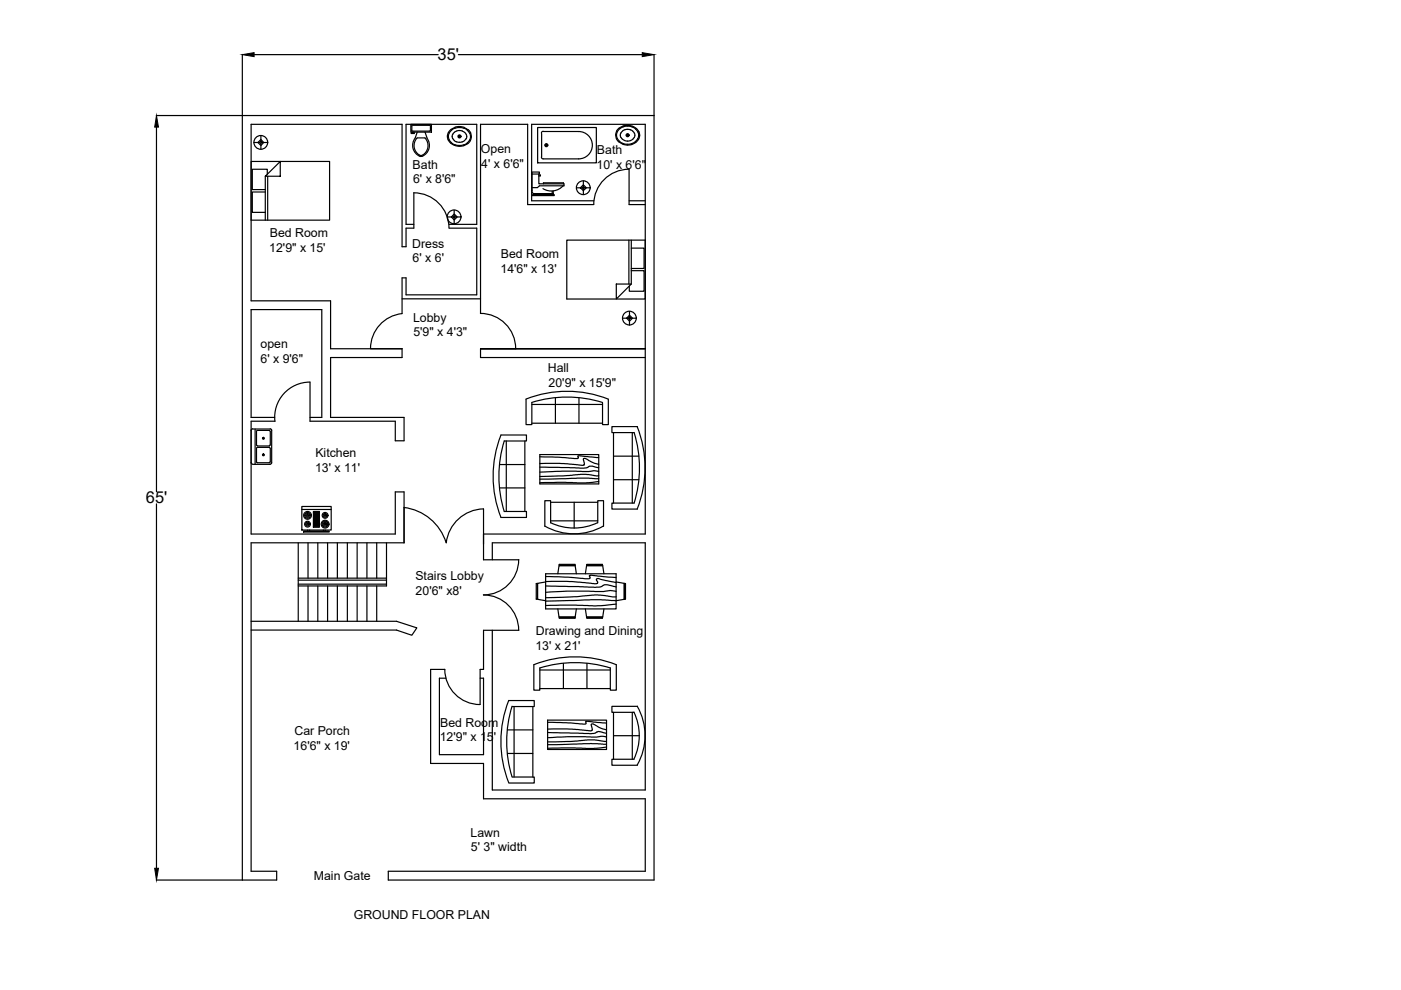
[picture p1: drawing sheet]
<svg xmlns="http://www.w3.org/2000/svg" width="297mm" height="210mm" viewBox="0 0 297 210" stroke-linecap="round" stroke-linejoin="round" font-family="sans-serif">
<!-- layer: 0 -->
<g fill="none" stroke="#000" stroke-width=".25">
<path d="M51.4 11.5v175.1M53.9 11.6h39M97.2 11.6h39M138.7 11.5v175.1h-56.4v-1.9h54.5v-15.3h-34.3v-7.5h-11.2v-20h3M33.1 24.5h105.6M33.2 27v77.3M53.2 34.2h16.7v12.5h-16.7zM53.8 30.2h1.3M55.3 29.6l.6 .6-.6 .6-.6-.6zM55.3 28.7v1.3M55.3 30.4v1.3M55.5 30.2h1.3"/>
<path d="M56.2 37.4l3.2-3.2v3.2zM56.2 37.4v9.3M56.7 37v-1.1h-3.2v4.3h2.7M56.8 37.4v9.3M87.1 26.4h4.4v1.6h-4.4zM87.3 26.6l3.8-.1 .1 .2v1l-.2 .1h-3.6l-.1-.2zM87.6 28l-.4 .1v.2h.6v-.3M88.4 29.2a2.35 2.35 0 0 0 .5 3.7M88.5 28l-.5 1.3a2.52 2.52 0 0 0 1.1 3.9M88.5 29.2h1.6a2.35 2.35 0 0 1-.5 3.7M88.9 32.9h.7M89 33.1h.5"/>
<path d="M90.1 28l.4 1.2M90.5 29.3a2.52 2.52 0 0 1-1 3.9M95.6 30.3a3 3 0 0 0 2.8 .6M95.7 27.4a1.82 1.82 0 0 0-.1 3M96.4 28a1.14 1.14 0 0 0-.5 1.2 1.14 1.14 0 0 0 .9 .9M96.5 27a3.1 3.1 0 0 1 2 0M96.5 27l-.8 .4M96.5 27.2a1.86 1.86 0 0 0-1.4 2 1.86 1.86 0 0 0 2 1.6l1.2-.1M96.5 27.2a2.89 2.89 0 0 1 2.6 .4M96.8 30.1h1.2M96.8 27.8l-.5 .2M96.8 27.8h1.2"/>
<path d="M97.2 28.9h.4M97.4 28.7v.5M98 27.8l.5 .3M98.4 27.1l.8 .4M98.5 29.8l-.5 .3M98.5 28.1l.3 .4M98.8 29.4l-.3 .4M98.9 28.5l.1 .5-.2 .4M99.1 27.6l.5 .7M99.1 30.4l-.8 .5M99.3 27.5l.5 .7M99.6 28.3a1.84 1.84 0 0 1-1.3 2.4"/>
<path d="M99.8 29.8l-.6 .7M99.8 28.2l.1 .8-.2 .8M112.7 36.5h1.7v.4h-1.7zM112.8 36.9v3.5M114 27h12.4v7.5h-12.4zM114.2 36.9v2.1h5.4v.4h-5.2l-.5 .4h-1.1M114.2 37.1h.4v.2h-.4M114.8 33.3l.1 .3 .3 .1M114.8 28.3v5M115.2 27.8l-.3 .1-.1 .4M115.2 27.9h7.5a2.9 2.9 0 0 1 2.9 2.9 2.9 2.9 0 0 1-2.9 2.9h-7.5M115.2 39v-.2h4.3v.2"/>
<path d="M115.6 30.8h.5M115.9 30.6v.4M119.4 39.4a3.4 3.4 0 0 1-4.3 .6M122.2 39.8h1.3M123.7 39.2l.6 .6-.6 .6-.7-.6zM123.7 38.3v1.3M123.9 39.8h1.2M130.7 29.4l.5 .7M130.8 27.8l-.3 .8 .2 .7M130.9 29.3l.5 .7M130.9 27.9l-.2 .7 .2 .8M131.2 30l.8 .5"/>
<path d="M131.3 27.1l-.6 .7M131.4 30a2.72 2.72 0 0 0 2.5 .5M131.6 28.2l-.1 .5 .1 .4M131.6 29.1l.4 .4a1.71 1.71 0 0 0 1.6 .3M132 27.8l-.3 .4M132 30.6a3.1 3.1 0 0 0 2 0M132.2 26.9l-.8 .4-.5 .6M132.2 26.9a2.22 2.22 0 0 1 3.1 2.3l-.6 .8M132.5 27.5a1.81 1.81 0 0 1 1.6 .3M132.5 27.5l-.5 .3M132.9 28.7h.4M133.1 28.5v.4"/>
<path d="M133.4 35.9a7.5 7.5 0 0 0-7.5 7.5h-14v-17h-10v40a7.5 7.5 0 0 1 7.4 7.5h-7.4M133.4 35.9v7.5h3.4M134.1 26.8a2.87 2.87 0 0 0-2.8 .3M134.1 26.8a1.94 1.94 0 0 1 1.3 2.7M134.1 27.8a1.04 1.04 0 0 1 0 1.8M134.1 29.5l-.4 .3M134.7 30l-.7 .4M134.8 30.2l-.8 .4M135.4 29.5l-.6 .7M56.2 40.7h-2.7v4.3h2.7M87.7 47.6h-1.6v-21.2h15v21.2h-5.9M94.9 46h1.2"/>
<path d="M95.2 48.4a7.5 7.5 0 0 0-7.5-7.5v7.5h-1.6v3.9h-.9v-25.9h-32v37.4h16.9v10.1h15.1v1.9h-15.1v12.7h15.6v5h-1.9v-4.2h-18.1v-8.3a7.5 7.5 0 0 0-7.4 8.3h-5.1v23.9h30.6v-8.9h1.9v10.8h-32.5v69.6h5.5v1.9h-25.6M95.2 48.4h5.9v14.1h-15v-3.6h-.9v7.6a7.5 7.5 0 0 0-6.6 7.4M96.3 45.4l.6 .6-.6 .6-.6-.6zM96.3 44.6v1.2M96.3 46.2v1.2M96.5 46h1.3M112.8 40.4l.3 .6M112.9 41.3h4.6v.2h-4.6zM117.1 40.5v.5M117.3 41h-4.2v.3M117.3 40.5v.8M120.2 50.9h16.6v12.5h-16.6z"/>
<path d="M123.7 40v1.3M125.9 42.6h-13.2v-16.2h24.1v86.8h-34.3M133.3 50.9v9.3M133.4 42.6h3.4M133.8 57.4h2.8v4.4h-3.2v-1.2M133.8 52.6h2.8v4.3h-2.8M133.8 50.9v9.3M85.2 63.4h16.7M101.9 73.9h34.9h-34.9M101.9 73.9v1.9h34.9M130.7 60.2h3.1l-3.1 3.2zM132 67.5h1.3"/>
<path d="M133.5 66.8l.6 .7-.6 .6-.6-.6zM133.5 66v1.3M133.5 67.7v1.2M133.7 67.5h1.2M53.2 98.1l.4 .3M53.6 90.9l-.4 .3M53.6 91h3.7M54.1 91v7.5M54.4 91.4l.2-.1h2.5l.2 .1M54.4 91.5v2.8l.2 .2M54.4 95l.2-.1h2.5l.2 .1M54.4 97.9l.2 .2h2.5l.2-.2"/>
<path d="M54.4 95.1v2.8M54.6 94.6h2.5M57.3 94.3l-.2 .2M57.3 90.9l.3 .3M57.3 91.5v2.8M57.3 95.1v2.8M57.6 91.3v7l-.3 .1-3.7 .1M58.2 88.5h-5v-22.9h15v22.9h-2.5M105.9 98.5h5.4M106.2 92.2h5.4v1.3h-4.7a25.1 25.1 0 0 0 0 15l4.7-.1v1.3h-5.4a24 24 0 0 1 0-17.5zM107.3 93.5v14.9M111.3 93.5v14.9"/>
<path d="M111.5 84.6a23.7 23.7 0 0 1 17.5 0M111.5 84.7v5.3h1.3v-4.6M112.7 85.3a25.2 25.2 0 0 1 15 0M112.8 89.7h14.9M112.8 85.8h14.9M114.5 98.3l4.1-.1 4.4 .4a.68 .68 0 0 0 .9-.2v-.4a.58 .58 0 0 1 0-.8l2.2 1 .8 .3M114.5 96.4h12.4v6.2h-12.4zM114.5 96.8l5.2 .2a6.6 6.6 0 0 0 2.9 .1 .3 .3 0 0 1 0-.4 .3 .3 0 0 1 .4-.1l3.9 .4M114.5 99l9.1 .3a1.8 1.8 0 0 0 1.4-.5l1.9 .4M117.8 84.4v5.3M122.8 84.4v5.3M126.9 99.9l-.7-.1-1.3 .2-5.6-.1-4.8 .2"/>
<path d="M129 84.7v5.3h-1.3v-4.6M130.1 91.7v15M130.1 96.7h5.4M134.1 91.7v15M135.1 90.5a23.7 23.7 0 0 1 0 17.4M135.2 90.5h-5.5v1.2h4.7a25.1 25.1 0 0 1 0 15M33.2 106.8v77.3M63.2 115.1v16.6M64 107.4h6.2v5h-6.2zM64 108h6.2M64.4 112.6h5.4v.2h-5.4zM65.2 112.4v.2"/>
<path d="M65.3 115.1v7.5M65.6 112.4v.2M66.4 108.4h1.3v3.4h-1.3zM66.4 108.7h1.3M66.4 111.6h1.3M66.7 108.7v2.9M66.9 108.7v2.9M67.1 108.7v2.9M67.3 108.7v2.9M67.4 115.1v7.5M67.5 108.7v2.9M68.6 112.4v.2"/>
<path d="M68.9 112.4v.2M69.5 115.1v7.5M71.5 115.1v7.5M73.6 115.1v7.5M75.7 115.1v7.5M77.8 115.1v7.5M79.9 115.1v7.5M81.9 115.1v9.1h-18.7M85.6 107.6a10.7 10.7 0 0 1 9 7.5 8.2 8.2 0 0 1 7.9-7.2v10.8h7.5a7.6 7.6 0 0 1-7.5 7.4 7.5 7.5 0 0 1 7.5 7.5h-7.5v8.3h-.7v7.5M104.4 118.7v-3.6h32.4v52.4h-32.4v-33.9M105.9 103.4h5.4M115.5 111.5a12.5 12.5 0 0 0 12.4 0"/>
<path d="M116.7 106.5h10M116.7 110.4h10M118.6 119.7h3.3v.2h-3.3zM121.7 106.5v5.5M124.4 119.7h3.3v.2h-3.3zM126.7 110.8a11.5 11.5 0 0 1-10 0v-4.6h-1.2v5.4M126.7 110.9v-4.7h1.3v5.4M126.9 102.1l-2.8 .3-4.2-.1h-5.4M126.9 101.5l-4.5-.1-7.9 .2M126.9 100.9l-3.8-.3-3.8 .3-4.8 .1M130.1 101.7h5.4M134.4 106.7h-4.7v1.2h5.5"/>
<path d="M53.2 131.7h30.9l4.3 1.4-1.1 1.6-3.2-1.1h-30.9M63.2 122.6h18.7M63.2 123h18.7M63.2 123.9h18.7M65.3 124.2v7.5M67.4 124.2v7.5M69.5 124.2v7.5M71.5 124.2v7.5M73.6 124.2v7.5M75.7 124.2v7.5M77.8 124.2v7.5M79.9 124.2v7.5"/>
<path d="M113.7 123.7h.2v3.4l-.2-.1zM115.7 122.2l5.8 .3a9.5 9.5 0 0 0 3.6 .1v-.1a.33 .33 0 0 1 0-.6 .33 .33 0 0 1 .5 .1l5 .5M115.7 123.3h5.6l3.7 .3a2.43 2.43 0 0 0 1.7 0l-.1-.3a.39 .39 0 0 1-.1-.6 .39 .39 0 0 1 .7 .1l3.4 .7M115.7 124.2l9.6 .3a3.5 3.5 0 0 0 2.4-.3 1.78 1.78 0 0 1 1.9 0l1 .2M115.7 121.7h14.9v7.4h-14.9zM115.7 123.4l-1.7 .3v3.4l1.7 .3M118.3 121.7l.2-1.7h3.4l.3 1.7M118.3 129.1l.2 1.7h3.4l.3-1.7M118.6 130.9h3.3v.2h-3.3zM124.1 121.7l.3-1.7h3.4l.2 1.7M124.1 129.1l.3 1.7h3.4l.2-1.7M124.4 130.9h3.3v.2h-3.3z"/>
<path d="M130.6 125.4l-1-.2-1.6 .2-7.7-.1-4.6 .3M130.6 126.5l-.7 .1-1.7-.3-2.1-.2-3.8 .4-6.6 .2M130.6 123.4l1.7 .3v3.4l-1.7 .3-5.3-.2-9.6 .3M130.6 128.1a59.3 59.3 0 0 1-10.3 .2l-4.6 .1M132.4 123.7h.2v3.3l-.2 .1zM94.3 141.9a7.5 7.5 0 0 0 7.5 7.5M94.6 143.8h-1.4v16.2h9.3v-16.2h-.7M107.6 154.8h5.4M107.6 159.8h5.4M107.9 148.5a23.7 23.7 0 0 0 0 17.5M107.9 148.5h5.4v1.3h-4.7M108.6 149.7a25.2 25.2 0 0 0 0 15"/>
<path d="M109 149.8v14.9M113 149.8v14.9M113.2 140.9v5.4h1.3v-4.7a25.1 25.1 0 0 1 14.9 0M113.2 140.9a23.8 23.8 0 0 1 17.5 0v5.4h-1.3v-4.7M114.5 146h14.9M114.5 142.1h14.9M116.1 154.6l4.1-.1 4.4 .4a.72 .72 0 0 0 1-.2l-.1-.6a.35 .35 0 0 1-.1-.6 .35 .35 0 0 1 .6 .1l1.2 .7 1.4 .5M116.1 152.7h12.5v6.2h-12.5zM116.1 153.1l4.9 .2 2.9 .2a.29 .29 0 0 0 .3-.1 .29 .29 0 0 0-.1-.4l.6-.1 3.9 .4M116.1 155.3l9.3 .3 .7-.1 .9-.4 1.6 .4M119.5 140.7v5.3M124.4 140.7v5.3"/>
<path d="M128.6 158.4l-2.8 .3-3.9-.1-5.8 .1M128.6 157.8l-3.3-.2-9.2 .3M128.6 157.2l-2.5-.3h-1.5l-3.6 .3-4.9 .1M128.6 156.2l-.7-.1-1.3 .2-6.3-.1-4.2 .2M130.1 156h5.5M130.1 151v10M134.1 151v10M134.4 151a11.5 11.5 0 0 1 0 9.9M135.1 149.7a12.5 12.5 0 0 1 0 12.5M135.2 149.8h-5.5v1.2h4.7M108.6 164.7h4.7v1.3h-5.4M134.4 161h-4.7v1.2h5.5"/>
<circle cx="55.3" cy="30.2" r="1.46"/>
<circle cx="55.3" cy="30.2" r=".19"/>
<circle cx="97.4" cy="28.9" r=".32"/>
<circle cx="97.4" cy="28.9" r=".19"/>
<circle cx="115.8" cy="30.8" r=".32"/>
<circle cx="115.8" cy="30.8" r=".19"/>
<circle cx="123.7" cy="39.8" r="1.46"/>
<circle cx="123.7" cy="39.8" r=".19"/>
<circle cx="133.1" cy="28.7" r=".32"/>
<circle cx="133.1" cy="28.7" r=".19"/>
<circle cx="96.3" cy="46" r="1.46"/>
<circle cx="96.3" cy="46" r=".19"/>
<circle cx="133.4" cy="67.4" r="1.46"/>
<circle cx="133.4" cy="67.4" r=".19"/>
<circle cx="55.8" cy="92.9" r=".11"/>
<circle cx="55.8" cy="96.4" r=".11"/>
<circle cx="55.8" cy="92.9" r=".19"/>
<circle cx="55.8" cy="96.4" r=".19"/>
<circle cx="65.2" cy="109.3" r=".83"/>
<circle cx="65.2" cy="109.3" r=".61"/>
<circle cx="65.2" cy="111.1" r=".61"/>
<circle cx="65.2" cy="109.3" r=".4"/>
<circle cx="65.2" cy="111.1" r=".4"/>
<circle cx="65.2" cy="109.3" r=".19"/>
<circle cx="65.2" cy="111.1" r=".19"/>
<circle cx="68.9" cy="111.1" r=".83"/>
<circle cx="68.9" cy="109.3" r=".61"/>
<circle cx="68.9" cy="111.1" r=".61"/>
<circle cx="68.9" cy="111.1" r=".4"/>
<circle cx="68.9" cy="109.3" r=".4"/>
<circle cx="68.9" cy="109.3" r=".19"/>
<circle cx="68.9" cy="111.1" r=".19"/>
</g>
<path d="M51.4 11.6l2.5-.4v.8zM136.2 11.2l2.5 .4-2.5 .4zM33.2 24.5l.4 2.5h-.8zM32.8 184.1h.8l-.4 2.5z" fill="#000" stroke="#000" stroke-width=".21"/>
<g font-size="3.5">
<text x="92.8" y="12.8">35'</text>
<text x="30.9" y="106.8">65'</text>
</g>
<g font-size="2.6">
<text x="87.5" y="35.8">Bath</text>
<text x="102" y="32.5">Open</text>
<text x="102.1" y="35.6">4' x 6'6&quot;</text>
<text x="126.5" y="35.9">10' x 6'6&quot;</text>
<text x="126.6" y="32.8">Bath</text>
<text x="87.6" y="38.9">6' x 8'6&quot;</text>
<text x="57.1" y="53.4">12'9&quot; x 15'</text>
<text x="57.2" y="50.2">Bed Room</text>
<text x="87.4" y="52.5">Dress</text>
<text x="87.5" y="55.6">6' x 6'</text>
<text x="106.1" y="57.8">14'6&quot; x 13'</text>
<text x="106.2" y="54.7">Bed Room</text>
<text x="87.6" y="68.2">Lobby</text>
<text x="87.7" y="71.3">5'9&quot; x 4'3&quot;</text>
<text x="55.2" y="73.7">open</text>
<text x="55.2" y="76.9">6' x 9'6&quot;</text>
<text x="116.1" y="78.9">Hall</text>
<text x="116.3" y="82">20'9&quot; x 15'9&quot;</text>
<text x="66.8" y="100.1">13' x 11'</text>
<text x="66.9" y="97">Kitchen</text>
<text x="88.1" y="122.9">Stairs Lobby</text>
<text x="88.1" y="126.1">20'6&quot; x8'</text>
<text x="113.5" y="137.8">13' x 21'</text>
<text x="113.6" y="134.7">Drawing and Dining</text>
<text x="62.4" y="155.9">Car Porch</text>
<text x="93.3" y="154.1">Bed Room</text>
<text x="62.3" y="159.1">16'6&quot; x 19'</text>
<text x="93.2" y="157.2">12'9&quot; x 15'</text>
<text x="99.8" y="177.4">Lawn</text>
<text x="99.9" y="180.5">5' 3&quot; width</text>
<text x="66.5" y="186.7">Main Gate</text>
<text x="75" y="194.9">GROUND FLOOR PLAN</text>
</g>
</svg>
